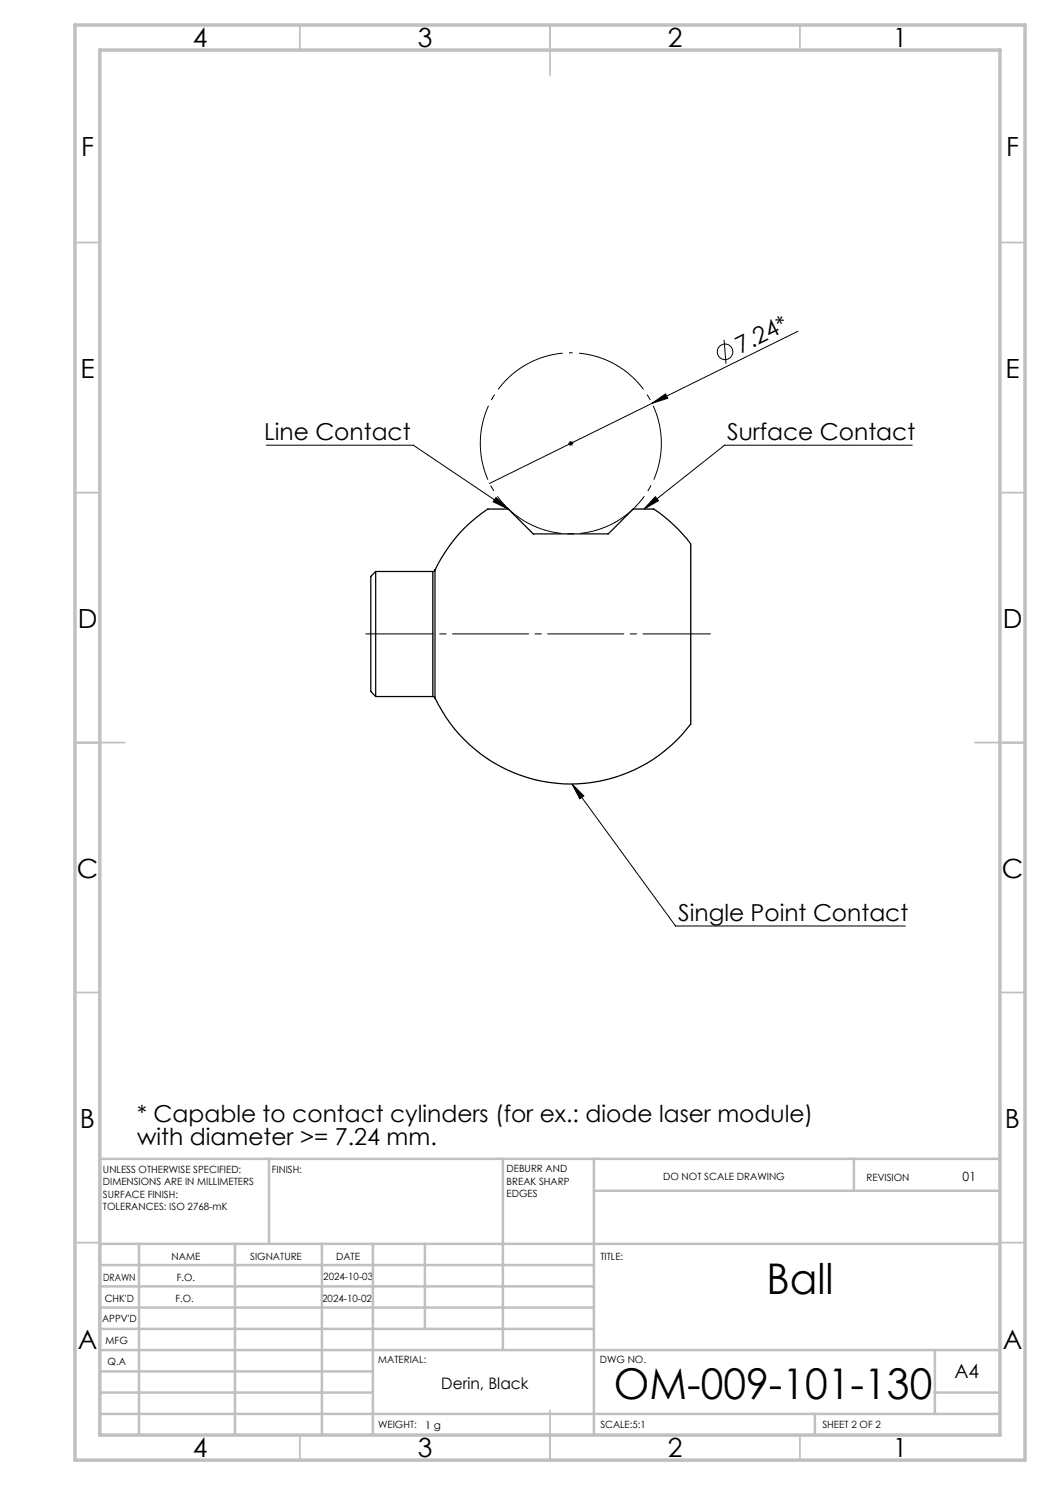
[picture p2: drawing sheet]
<svg xmlns="http://www.w3.org/2000/svg" width="210mm" height="297mm" viewBox="0 0 210 297" stroke-linecap="round" stroke-linejoin="round" font-family="sans-serif">
<path d="M75.1 114.3v25M75.1 114.3l-.9 1v23l.9 1M75.1 114.3h11.5M86.6 114.3v25M87 114a28.9 28.9 0 0 1 10.6-12.2h4l5 5h15l5-5h4a26.4 26.4 0 0 1 7.5 7.1v35.8a29.9 29.9 0 0 1-51.1-5.1M87 114l-.4 .3M87 114v25.6M75.1 139.3h11.5M86.6 139.3l.4 .3" fill="none" stroke="#000" stroke-width=".25"/>
<g fill="none" stroke="#000" stroke-width=".2">
<path d="M144.8 68l.4 4.7M159.6 66.2l-29.2 14.5M53.3 89h29.4l18.9 12.8M99.2 99.5l2.4 2.3-3-1.4zM113.7 88.7h1M113.8 88.3l.7 .7M114.2 88.2v1M114.5 88.3l-.7 .7M130.4 80.7l2.7-1.9 .5 .9zM130.4 80.7l-32.5 16M131.1 99.3l.6 .9-2.9 1.6zM182.5 89h-37.6l-16.1 12.8"/>
<path d="M114.4 156.8l20.7 28.4h46M114.4 156.8l2.4 2.4-.8 .6z"/>
<circle cx="145" cy="70.4" r="1.55"/>
</g>
<path d="M114.2 70.6a18.1 18.1 0 0 0-15.9 26.8 18.1 18.1 0 0 0 31.1 1 18.1 18.1 0 0 0-14-27.8h-1.2" fill="none" stroke="#000" stroke-width=".2" stroke-dasharray="15.2 1.3 1.3 1.3" stroke-dashoffset="-1.6" stroke-linecap="butt"/>
<path d="M73.2 126.8h68.9" fill="none" stroke="#000" stroke-width=".2" stroke-dasharray="15.2 1.3 1.3 1.3" stroke-dashoffset="1.7"/>
<g fill="none" stroke="#c0c0c0" stroke-width=".35">
<path d="M60 5v5M110 5v10M160 5v5M15 48.5h5M200 48.5h5M15 98.5h5M200 98.5h5M15 148.5h10M195 148.5h10M15 198.5h5M200 198.5h5M15 248.5h5"/>
<path d="M200 248.5h5M60 287v5M110 282v10M160 287v5"/>
</g>
<g fill="none" stroke="#c0c0c0" stroke-width=".5">
<path d="M53.8 231.8v17M100.6 231.8v38.2M118.8 231.8v55.2M118.8 238.2h81.2M170.8 231.8v6.4M200 231.8h-180v55.2M20 248.8h180M20 257.3h98.8M20 253h98.8M27.8 248.8v38.2M47 248.8v38.2M64.4 248.8v38.2"/>
<path d="M74.6 248.8v38.2M85 248.8v17M20 265.8h98.8M20 261.5h98.8M20 278.5h54.6M20 274.3h54.6M20 270h180M187 278.5h13M187 270v12.8M20 282.8h180M163 282.8v4.2"/>
</g>
<path d="M15 5h190v287h-190zM20 10h180v277h-180z" fill="none" stroke="#c0c0c0" stroke-width=".7"/>
<g fill="#000">
<path d="M130.4 80.7l2.7-1.9 .5 .9z"/>
<path d="M114.4 156.8l2.4 2.4-.8 .6zM131.1 99.3l.6 .9-2.9 1.6zM99.2 99.5l2.4 2.3-3-1.4z"/>
</g>
<g font-size="8.5">
<text x="153.3" y="258.8">Ball</text>
<text x="122.8" y="279.7">OM-009-101-130</text>
</g>
<g font-size="5.3">
<text x="38.5" y="9.5">4</text>
<text x="83.5" y="9.5">3</text>
<text x="133.6" y="9.5">2</text>
<text x="178.6" y="9.5">1</text>
<text x="16.2" y="31.3">F</text>
<text x="201.2" y="31.3">F</text>
<text x="16.1" y="75.5">E</text>
<text x="201.1" y="75.5">E</text>
<text x="15.5" y="125.5">D</text>
<text x="200.5" y="125.5">D</text>
<text x="15.4" y="175.5">C</text>
<text x="200.4" y="175.5">C</text>
<text x="16" y="225.5">B</text>
<text x="201" y="225.5">B</text>
<text x="15.5" y="269.8">A</text>
<text x="200.5" y="269.8">A</text>
<text x="38.5" y="291.5">4</text>
<text x="83.5" y="291.5">3</text>
<text x="133.6" y="291.5">2</text>
<text x="178.6" y="291.5">1</text>
</g>
<g font-size="4.7">
<text x="148.1" y="70.7" transform="rotate(-26 148.1 70.7)">7.24*</text>
<text x="52.8" y="87.9">Line Contact</text>
<text x="145.4" y="87.9">Surface Contact</text>
<text x="135.6" y="184.2">Single Point Contact</text>
<text x="27.5" y="224.4">* Capable to contact cylinders (for ex.: diode laser module)</text>
<text x="27.5" y="228.9">with diameter &gt;= 7.24 mm.</text>
</g>
<text font-size="3.9" x="190.9" y="275.5">A4</text>
<text font-size="3.2" x="88.2" y="277.9">Derin, Black</text>
<text font-size="2.5" x="192.5" y="236.1">01</text>
<text font-size="2.1" x="85" y="285.7">1 g</text>
<g font-size="2">
<text x="20.6" y="234.6">UNLESS OTHERWISE SPECIFIED:</text>
<text x="20.6" y="237.1">DIMENSIONS ARE IN MILLIMETERS</text>
<text x="20.6" y="239.6">SURFACE FINISH:</text>
<text x="54.4" y="234.6">FINISH:</text>
<text x="101.3" y="234.5">DEBURR AND</text>
<text x="101.3" y="237">BREAK SHARP</text>
<text x="101.3" y="239.5">EDGES</text>
<text x="132.6" y="236">DO NOT SCALE DRAWING</text>
<text x="173.3" y="236.2">REVISION</text>
<text x="20.6" y="242.1">TOLERANCES: ISO 2768-mK</text>
<text x="34.3" y="252">NAME</text>
<text x="50" y="251.9">SIGNATURE</text>
<text x="67.2" y="251.9">DATE</text>
<text x="120.1" y="251.9">TITLE:</text>
<text x="20.6" y="256.1">DRAWN</text>
<text x="35.3" y="256.1">F.O.</text>
<text x="64.7" y="255.9">2024-10-03</text>
<text x="20.9" y="260.3">CHK'D</text>
<text x="35.1" y="260.3">F.O.</text>
<text x="64.4" y="260.3">2024-10-02</text>
<text x="20.4" y="264.4">APPV'D</text>
<text x="21.1" y="268.8">MFG</text>
<text x="21.5" y="273">Q.A</text>
<text x="75.6" y="272.5">MATERIAL:</text>
<text x="120" y="272.5">DWG NO.</text>
<text x="75.6" y="285.5">WEIGHT:</text>
<text x="120.1" y="285.6">SCALE:5:1</text>
<text x="164.5" y="285.6">SHEET 2 OF 2</text>
</g>
</svg>
